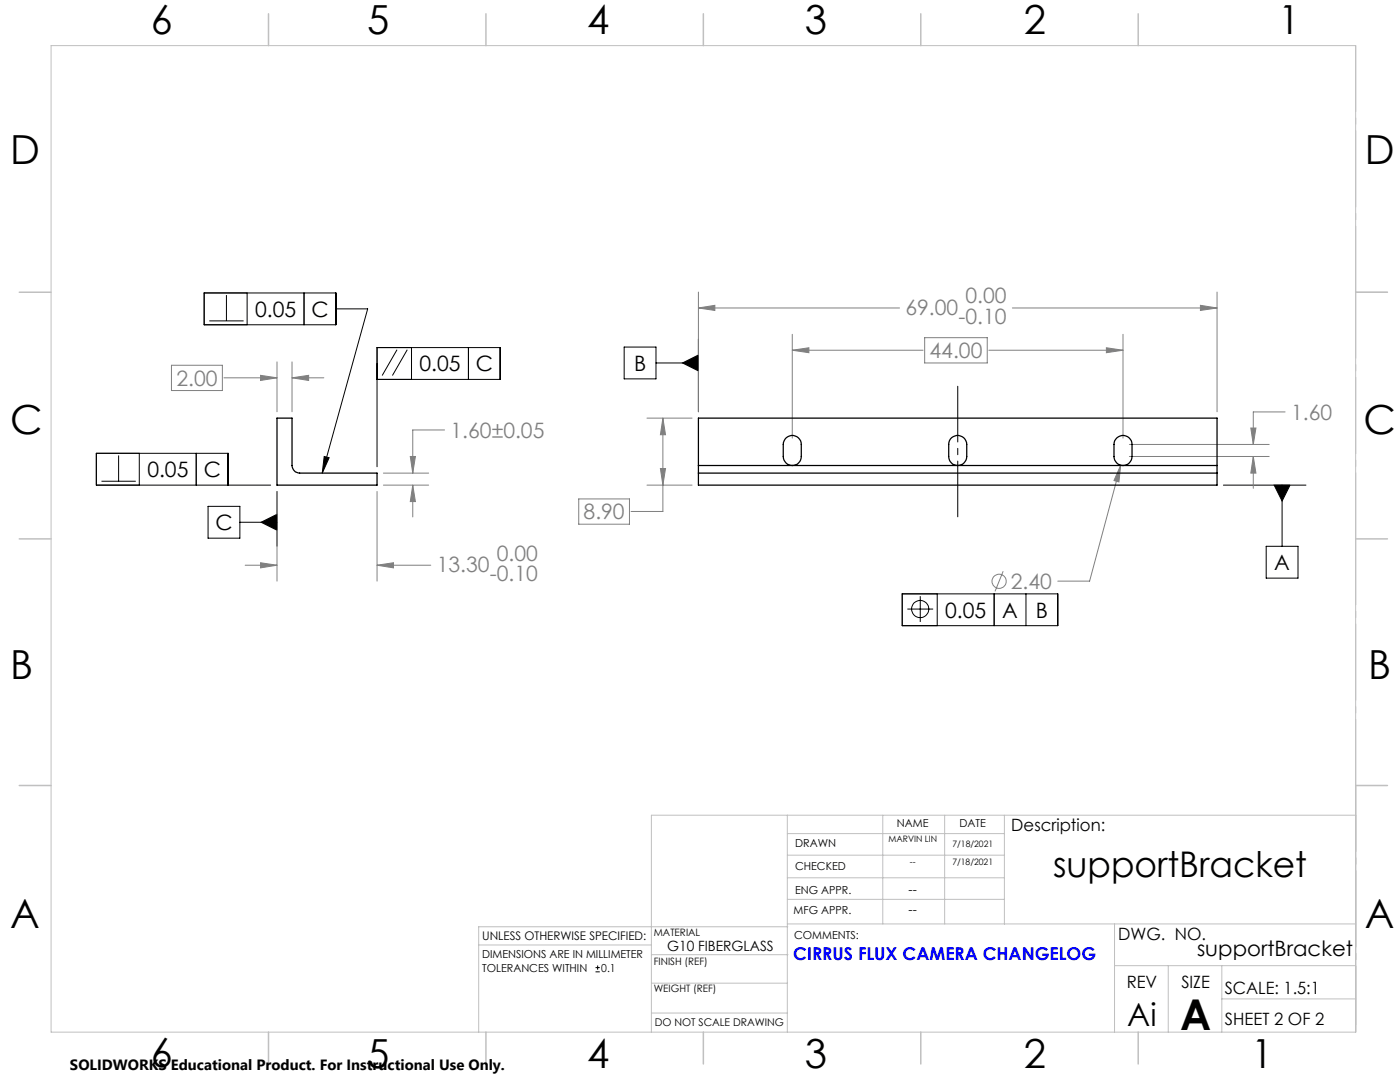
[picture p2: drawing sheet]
<svg xmlns="http://www.w3.org/2000/svg" width="279mm" height="216mm" viewBox="0 0 279 216" stroke-linecap="round" stroke-linejoin="round" font-family="sans-serif">
<g fill="none" stroke="#808080" stroke-width=".2">
<path d="M139.4 58.3v23.9M242.9 58.3v23.9M34.2 72.9h10.2v5h-10.2zM44.7 75.4h10.6M52 74.9l3.3 .5-3.3 .5zM55.3 72.2v10M58.3 72.2v10M58.3 75.4h6.3M58.3 75.4l3.3-.5v1zM139.4 61.5h40.1M139.4 61.5l3.3-.6v1zM158.1 66.7v20.7"/>
<path d="M158.1 69.9h26.1M158.1 69.9l3.3-.5v1zM184.5 67.4h12.5v5h-12.5zM197.3 69.9h26.8M202 61.5h40.9M220.8 69.4l3.3 .5-3.3 .5zM224.1 66.7v20.7M239.6 60.9l3.3 .6-3.3 .4zM55.3 98.1v17.9M75.2 98.1v17.9M76.5 96.8h9M76.5 94.4h9"/>
<path d="M81.9 91.1h1l-.5 3.3zM82.4 96.8v6.4M82.4 96.8l.5 3.3h-1zM88.7 85.8h-6.3v8.6M115.5 99.6h10.1v5h-10.1zM129.1 83.4h9M129.1 96.8h9M131.8 93.5h1l-.5 3.3zM132.3 83.4v18.7h-6.4M132.3 83.4l.5 3.3h-1zM223.7 92.8l-6.2 23.2h-6.4M223.7 92.8l-.4 3.4-1-.3z"/>
<path d="M225.4 88.7h27.9M225.4 91.1h27.9M249.6 85.4h1l-.5 3.3zM250.1 91.1v6.3M250.1 91.1l.5 3.3h-1zM256.5 82.2h-6.4v6.5M48.9 112.8h6.4M52 112.3l3.3 .5-3.3 .5zM75.2 112.8h10.8M75.2 112.8l3.3-.5v1zM200.2 114l-1.6 4"/>
<circle cx="199.4" cy="116" r="1.41"/>
</g>
<g fill="none" stroke="#000" stroke-width=".2">
<path d="M40.7 58.5h26.3v6.3h-26.3zM45.2 58.9v5.1M49.3 58.5v6.3M60.7 58.5v6.3M41.8 64h6.8M67 61.6h6.4l-9.1 32.8M75.2 75.7h24.6v-6.3h-24.6v23.7M79.2 69.8l-2.9 5.1M81.3 69.8l-3 5.1M82.1 69.4v6.3M93.5 69.4v6.3M124.6 69.3h6.3v6.3h-6.3z"/>
<path d="M130.9 72.4h8.5M136.2 72.4l3.2-1.6v3.2zM139.4 67.7v14.5M20.2 96h6.9M23.7 90.9v5.1M27.8 90.5v6.3M39.2 90.5v6.3M45.5 96.8v-6.3h-26.3v6.3h34.8M55.3 98.1v10.9M64.7 91.1l1 .2-1.4 3.1zM244.2 96.8h16.4M254.3 96.8h3.2l-1.6 3.2z"/>
<path d="M255.9 96.8v12.2M41.5 101h6.4v6.4h-6.4zM47.9 104.2h7.4M52.1 104.2l3.2-1.6v3.2zM180.1 118.5h31v6.3h-31zM183.7 119v5.1M187 118.5v6.3M198.4 118.5v6.3M204.8 118.5v6.3M252.7 109h6.3v6.4h-6.3zM181.1 121.5h5.1M118.9 193.9h.8"/>
<path d="M118.9 193.1h.8M119.3 192.7v.8"/>
<circle cx="183.6" cy="121.5" r="1.71"/>
</g>
<path d="M191.1 77.1v26" fill="none" stroke="#000" stroke-width=".2" stroke-dasharray="15.2 1.3 1.3 1.3" stroke-dashoffset="4.1"/>
<path d="M270.6 9.1v49.2M270.6 58.3v49.2M270.6 107.5v49.2M270.6 156.7v49.2" fill="none" stroke="#c0c0c0" stroke-width=".2" stroke-dasharray="15.2 1.3 1.3 1.3" stroke-dashoffset="2.1"/>
<g fill="none" stroke="#c0c0c0" stroke-width=".2">
<path d="M10.2 9.1h260.3v196.9h-260.3zM270.5 58.3h6.4M270.5 156.7h6.4M157.1 162.7v43.3M157.1 175.2h43.3M157.1 170.6h43.3M157.1 166.3h43.3M157.1 179.5h43.3M176.2 162.7v21.7M188.5 162.7v21.7M200.4 162.7v21.7M270.6 162.7h-140.6v43.3"/>
<path d="M95.5 188.6h34.5M130 196.2h27.1M130 190.5h27.3M157.1 184.4h113.4M157.2 184.9h-61.7v21.1M222.4 184.4v21.6M222.4 192.7h48.1M233.2 192.7v13.3M243.8 199.3h26.7M243.8 192.7v13.3M130 202.1h27.1"/>
</g>
<g fill="none" stroke="#c0c0c0" stroke-width=".3">
<path d="M53.6 2.8v6.3M97 2.8v6.3M140.4 2.8v6.3M183.8 2.8v6.3M227.2 2.8v6.3M3.8 58.3h6.4M270.5 58.3h6.4M3.8 107.5h6.4M270.5 107.5h6.4M3.8 156.7h6.4M270.5 156.7h6.4M53.6 206v6.3"/>
<path d="M97 206v6.3M140.4 206v6.3M183.8 206v6.3M227.2 206v6.3"/>
</g>
<path d="M136.2 72.4l3.2 1.6v-3.2zM254.3 96.8l1.6 3.2 1.6-3.2zM64.7 91.1l1 .2-1.4 3.1zM52.1 104.2l3.2 1.6v-3.2z" fill="#000"/>
<path d="M158.1 69.9l3.3-.5v1zM220.8 69.4l3.3 .5-3.3 .5zM249.6 85.4h1l-.5 3.3zM250.1 91.1l.5 3.3h-1zM139.4 61.5l3.3-.6v1zM239.6 60.9l3.3 .6-3.3 .4zM223.7 92.8l-1.4 3.1 1 .3zM132.3 83.4l.5 3.3h-1zM131.8 93.5h1l-.5 3.3zM52 74.9l3.3 .5-3.3 .5zM58.3 75.4l3.3-.5v1zM81.9 91.1h1l-.5 3.3zM82.4 96.8l.5 3.3h-1zM52 112.3l3.3 .5-3.3 .5zM75.2 112.8l3.3-.5v1z" fill="#808080"/>
<path d="M55.3 83.4h3v9.5a1.57 1.57 0 0 0 1.5 1.5h15.4v2.4h-19.9zM139.4 92.9v1.5M139.4 92.9v-9.5h103.5v9.5M139.4 94.4v2.4h103.5v-2.4M139.4 94.4h103.5M139.4 92.9h103.5M156.9 87.3a1.81 1.81 0 0 1 1.9-.2 1.81 1.81 0 0 1 1.1 1.6v2.4a1.8 1.8 0 0 1-1.8 1.8 1.8 1.8 0 0 1-1.8-1.8l.1-2.8zM189.9 87.3a1.84 1.84 0 0 1 1.9-.2 1.84 1.84 0 0 1 1.1 1.6v2.4a1.8 1.8 0 0 1-1.8 1.8 1.8 1.8 0 0 1-1.8-1.8v-2.4a1.76 1.76 0 0 1 .6-1.4zM222.9 87.3a1.81 1.81 0 0 1 1.9-.2 1.81 1.81 0 0 1 1.1 1.6v2.4a1.8 1.8 0 0 1-1.8 1.8 1.8 1.8 0 0 1-1.8-1.8v-2.4a1.64 1.64 0 0 1 .6-1.4zM242.9 92.9v1.5" fill="none" stroke="#000" stroke-width=".25"/>
<text font-size="8.5" x="235.5" y="205.4">A</text>
<g font-size="8">
<text x="30.1" y="6.8">6</text>
<text x="73.3" y="6.9">5</text>
<text x="117.2" y="6.9">4</text>
<text x="160.6" y="6.9">3</text>
<text x="204.3" y="6.9">2</text>
<text x="255.1" y="6.9">1</text>
<text x="2.1" y="32.8">D</text>
<text x="272.4" y="32.8">D</text>
<text x="2.1" y="86.5">C</text>
<text x="272.1" y="86.5">C</text>
<text x="2.1" y="135.6">B</text>
<text x="273.1" y="135.6">B</text>
<text x="2.1" y="185.1">A</text>
<text x="272.4" y="185.1">A</text>
<text x="30.1" y="212.9">6</text>
<text x="73.3" y="213.1">5</text>
<text x="117.2" y="213.1">4</text>
<text x="160.6" y="213.1">3</text>
<text x="204.3" y="213.1">2</text>
<text x="249.7" y="213.1">1</text>
</g>
<text font-size="7.1" x="210.2" y="174.9">supportBracket</text>
<text font-size="6.3" x="225" y="204.6">Ai</text>
<g font-size="4.2">
<text x="50.9" y="63.2">0.05</text>
<text x="62.2" y="63.2">C</text>
<text x="83.7" y="74.1">0.05</text>
<text x="95" y="74.1">C</text>
<text x="126.5" y="74">B</text>
<text x="29.4" y="95.2">0.05</text>
<text x="40.6" y="95.2">C</text>
<text x="43" y="105.8">C</text>
<text x="254.3" y="113.8">A</text>
<text x="188.6" y="123.3">0.05</text>
<text x="200" y="123.3">A</text>
<text x="206.7" y="123.3">B</text>
<text x="238.9" y="190.8">supportBracket</text>
</g>
<g font-size="4.2" fill="#808080">
<text x="180.7" y="62.8">69.00</text>
<text x="191.3" y="64.6">-0.10</text>
<text x="192.7" y="60.5">0.00</text>
<text x="185.5" y="71.5">44.00</text>
<text x="35.2" y="77">2.00</text>
<text x="257.7" y="83.8">1.60</text>
<text x="89.9" y="87.4">1.60±0.05</text>
<text x="116.5" y="103.7">8.90</text>
<text x="99.1" y="111.9">0.00</text>
<text x="87.2" y="114.1">13.30</text>
<text x="97.7" y="116">-0.10</text>
<text x="201.7" y="117.5">2.40</text>
</g>
<text font-size="3.5" fill="#00f" x="158.3" y="191.5">CIRRUS FLUX CAMERA CHANGELOG</text>
<g font-size="3.4">
<text x="201.8" y="165.9">Description:</text>
<text x="223.2" y="187.6">DWG. NO.</text>
<text x="224.9" y="197.2">REV</text>
<text x="235.8" y="197.2">SIZE</text>
<text x="244.4" y="198.4">SCALE: 1.5:1</text>
<text x="244.4" y="204.6">SHEET 2 OF 2</text>
</g>
<text font-size="3" x="14" y="213.5">SOLIDWORKS Educational Product. For Instructional Use Only.</text>
<text font-size="2.8" x="133.1" y="189.7">G10 FIBERGLASS</text>
<g font-size="2.5">
<text x="181.3" y="178.3">--</text>
<text x="181.3" y="182.3">--</text>
</g>
<text font-size="2.4" x="96.2" y="187.5">UNLESS OTHERWISE SPECIFIED:</text>
<g font-size="2.2">
<text x="179" y="165.1">NAME</text>
<text x="191.5" y="165.1">DATE</text>
<text x="158.7" y="169">DRAWN</text>
<text x="158.7" y="173.5">CHECKED</text>
<text x="158.7" y="178.3">ENG APPR.</text>
<text x="158.4" y="182.4">MFG APPR.</text>
<text x="96.2" y="191.2">DIMENSIONS ARE IN MILLIMETER</text>
<text x="158.5" y="187.4">COMMENTS:</text>
<text x="96.2" y="193.9">TOLERANCES WITHIN</text>
<text x="120" y="193.9">0.1</text>
</g>
<text font-size="2.1" x="130.7" y="204.6">DO NOT SCALE DRAWING</text>
<g font-size="2">
<text x="130.5" y="186.8">MATERIAL</text>
<text x="130.5" y="192.5">FINISH (REF)</text>
<text x="130.5" y="198">WEIGHT (REF)</text>
</g>
<g font-size="1.8">
<text x="177.3" y="168">MARVIN LIN</text>
<text x="181.6" y="172.6">--</text>
<text x="190.1" y="172.6">7/18/2021</text>
<text x="190.1" y="169">7/18/2021</text>
</g>
</svg>
